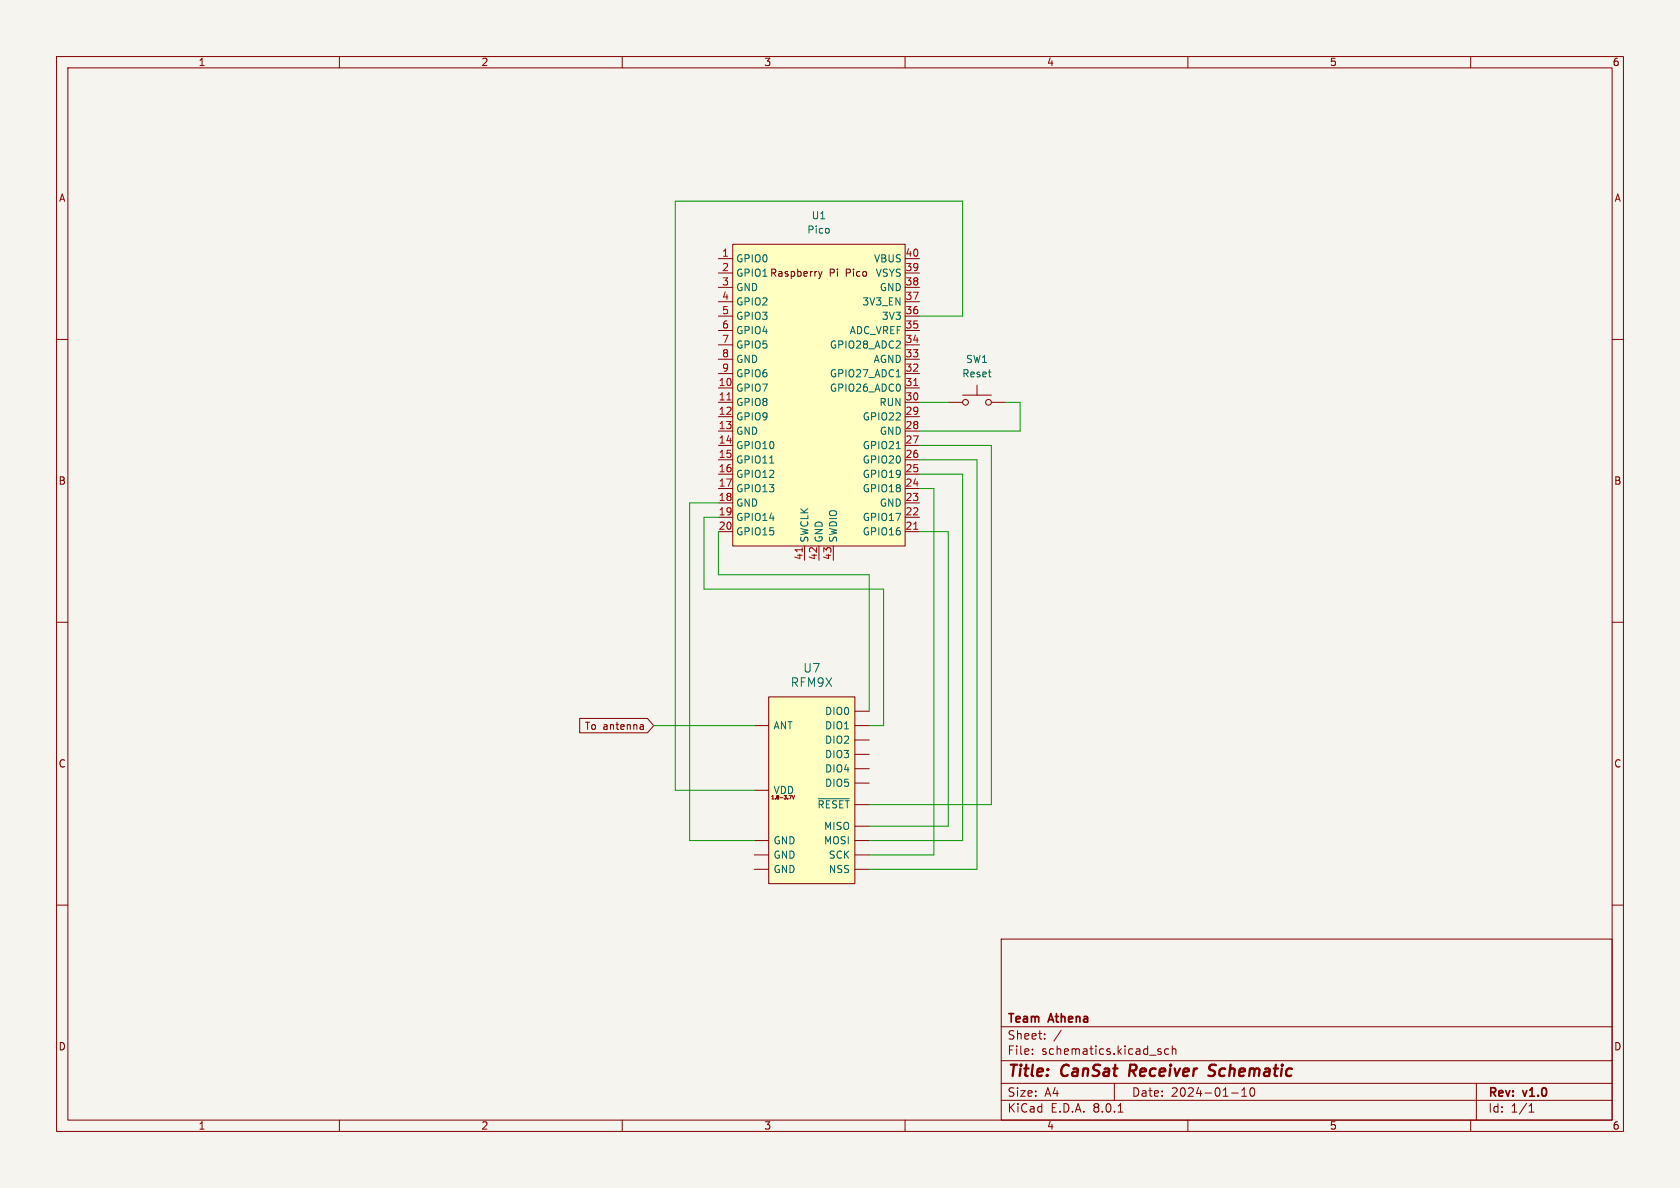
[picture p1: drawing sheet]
<svg xmlns="http://www.w3.org/2000/svg" width="297mm" height="210mm" viewBox="0 0 297 210" stroke-linecap="round" stroke-linejoin="round" font-family="sans-serif">
<path d="M0 0h297v210h-297z" fill="#f5f4ef" stroke="#f5f4ef" stroke-width=".18"/>
<g fill="none" stroke="#840000" stroke-width=".18">
<path d="M10 10h277v190h-277zM12 12h273v186h-273zM60 10v2M110 10v2M160 10v2M210 10v2M260 10v2M10 60h2M285 60h2M167.6 71.1h2.6M170.2 69.9h5.1M172.7 68.1v1.8"/>
<path d="M175.3 71.1h2.5M10 110h2M285 110h2M10 160h2M285 160h2M177 166h108v32h-108zM60 198v2M110 198v2M160 198v2M177 194.5h108M177 191.5h108M177 187.5h108"/>
<path d="M177 181.5h108M182.5 186.3v.1M182.5 185.5v.1M184.7 183.6v.1M184.7 182.8v.1M187.6 182.1l-1.3 2M197 191.5v3M197.7 196.6h.8M204.9 185.9l.3 .1 .1 .2-.2 .2h-.3M204.9 185.4l.3 .1M206.6 185.5l-.4-.1-.3 .3v.4l.1 .2h.6M207.2 185.5l.3-.1 .3 .1 .1 .9"/>
<path d="M207.2 184.9v1.5M210 198v2M217.7 193.2h1.2M219.5 193.8h.9M219.5 192.7l.5-.4v1.5M221.2 192.4l.1-.1a.81 .81 0 0 1 .6 .6 .81 .81 0 0 1-.3 .8l-.1 .1a.81 .81 0 0 1-.6-.6 .81 .81 0 0 1 .3-.8zM260 198v2M261 191.5v6.5M270.3 196.6h.9M270.3 195.5l.4-.4v1.5"/>
<circle cx="170.7" cy="71.1" r=".51"/>
<circle cx="174.8" cy="71.1" r=".51"/>
</g>
<path d="M199.8 188.2l-.2 2M214.7 190a.85 .85 0 0 1-1.1 .1M214.7 188.2l-.7 .1a.46 .46 0 0 0-.2 .5 .46 .46 0 0 0 .3 .4l.5 .2" fill="none" stroke="#840000" stroke-width=".4"/>
<path d="M129.5 43.2h30.5v53.3h-30.5z" fill="#ffffc2"/>
<g fill="none" stroke="#840000" stroke-width=".18">
<path d="M127 45.7h2.5M127 48.3h2.5M127 50.8h2.5M127 58.4h2.5M127 55.9h2.5M127 53.3h2.5M129.5 43.2h30.5v53.3h-30.5zM144.7 48l.3 .8M145 48.8l-.3 .5M145.3 48l-.3 .8M160 45.7h2.6M160 48.3h2.6"/>
<path d="M160 50.8h2.6M160 58.4h2.6M160 55.9h2.6M160 53.3h2.6M127 68.6h2.5M127 71.1h2.5M127 73.7h2.5M127 76.2h2.5M127 78.7h2.5M127 66h2.5M127 63.5h2.5M127 61h2.5"/>
<path d="M160 68.6h2.6M160 71.1h2.6M160 73.7h2.6M160 76.2h2.6M160 78.7h2.6M160 66h2.6M160 63.5h2.6M160 61h2.6M127 81.3h2.5M127 83.8h2.5M127 86.4h2.5M127 88.9h2.5"/>
<path d="M127 91.4h2.5M127 94h2.5M142.2 96.5v2.6M144.8 96.5v2.6M147.3 96.5v2.6M160 81.3h2.6M160 83.8h2.6M160 86.4h2.6M160 88.9h2.6M160 91.4h2.6M160 94h2.6"/>
</g>
<path d="M128.5 70.7h.7M161.5 68.2h.8M141.8 96.8v.7M161.5 93.6h.8" fill="none" stroke="#a90000" stroke-width=".18"/>
<path d="M158.4 79.3h.8M158.4 66.6h.8M136.1 81.9h.7" fill="none" stroke="#006464" stroke-width=".18"/>
<path d="M135.9 123.2h15.2v33h-15.2z" fill="#ffffc2"/>
<g fill="none" stroke="#840000" stroke-width=".18">
<path d="M102.5 127h12l1.1 1.3-1.1 1.2h-12zM113.3 128.1l.4 .1v.7M113.7 128.9h-.4M113.7 128.4l-.4 .1M133.3 128.3h2.6M133.3 139.7h2.6M135.9 123.2h15.2v33h-15.2zM151.1 128.3h2.6M151.1 125.7h2.6M151.1 135.9h2.6M151.1 133.4h2.6M151.1 138.4h2.6"/>
<path d="M151.1 130.8h2.6M133.3 148.6h2.6M133.3 153.7h2.6M133.3 151.1h2.6M139.9 140.6l-.3 .6M140.1 140.6l.2 .6 .2-.6M151.1 148.6h2.6M151.1 153.7h2.6M151.1 146.1h2.6M151.1 151.1h2.6M151.1 142.2h2.6"/>
</g>
<path d="M144.6 141.2h5.5" fill="none" stroke="#006464" stroke-width=".18"/>
<path d="M162.6 55.9h7.6v-20.3h-50.8v104.1h13.9M162.6 78.7h12.7v63.5h-21.6M162.6 71.1h5M177.8 71.1h2.5v5.1h-17.7M127 88.9h-5.1v59.7h11.4M127 91.4h-2.5v12.7h31.7v24.2h-2.5M127 94v7.6h26.7v24.1M162.6 81.3h10.1v72.4h-19M162.6 86.4h2.5v64.7h-11.4M162.6 94h5v52.1h-13.9M162.6 83.8h7.6v64.8h-16.5M115.6 128.3h17.7" fill="none" stroke="#009600" stroke-width=".18"/>
<g font-size="2.8" fill="#840000">
<text x="178" y="190.9">Title:</text>
<text x="187.7" y="190.9">CanSat</text>
<text x="200.5" y="190.9">Receiver</text>
<text x="215.4" y="190.9">Schematic</text>
</g>
<g font-size="2.1" fill="#006464">
<text x="141.9" y="119.1">U7</text>
<text x="139.7" y="121.6">RFM9X</text>
</g>
<g font-size="2.1" fill="#840000">
<text x="178" y="184">Sheet:</text>
<text x="178" y="181.2">Team</text>
<text x="185.5" y="181.2">Athena</text>
<text x="178" y="186.7">File:</text>
<text x="184.1" y="186.7">schematics.kicad_sch</text>
<text x="178" y="196.9">KiCad</text>
<text x="178" y="194.1">Size:</text>
<text x="184.7" y="194.1">A4</text>
<text x="185.7" y="196.9">E.D.A.</text>
<text x="193.3" y="196.9">8.0.1</text>
<text x="200" y="194.1">Date:</text>
<text x="207" y="194.1">2024-01-10</text>
<text x="263" y="194.3">Rev:</text>
<text x="263" y="196.9">Id:</text>
<text x="267.1" y="196.9">1/1</text>
<text x="269.4" y="194.3">v1.0</text>
</g>
<g font-size="1.8" fill="#840000">
<text x="35" y="11.9">1</text>
<text x="85" y="11.9">2</text>
<text x="135" y="11.9">3</text>
<text x="185" y="11.9">4</text>
<text x="235" y="11.9">5</text>
<text x="285" y="11.9">6</text>
<text x="10.3" y="35.9">A</text>
<text x="285.3" y="35.9">A</text>
<text x="146.6" y="49.1">Pi</text>
<text x="149.6" y="49.1">Pico</text>
<text x="10.3" y="85.9">B</text>
<text x="285.3" y="85.9">B</text>
<text x="103.3" y="129.2">To antenna</text>
<text x="10.3" y="135.9">C</text>
<text x="285.3" y="135.9">C</text>
<text x="10.3" y="185.9">D</text>
<text x="285.3" y="185.9">D</text>
<text x="35" y="199.9">1</text>
<text x="85" y="199.9">2</text>
<text x="135" y="199.9">3</text>
<text x="185" y="199.9">4</text>
<text x="235" y="199.9">5</text>
<text x="285" y="199.9">6</text>
</g>
<g font-size="1.8" fill="#006464">
<text x="142.6" y="41.5">Pico</text>
<text x="143.4" y="39">U1</text>
<text x="130" y="46.6">GPIO0</text>
<text x="154.4" y="46.6">VBUS</text>
<text x="130" y="49.1">GPIO1 Raspberry</text>
<text x="130" y="51.7">GND</text>
<text x="154.7" y="49.1">VSYS</text>
<text x="155.4" y="51.7">GND</text>
<text x="130" y="54.2">GPIO2</text>
<text x="130" y="56.7">GPIO3</text>
<text x="130" y="59.3">GPIO4</text>
<text x="150.1" y="59.3">ADC_VREF</text>
<text x="152.4" y="54.2">3V3_EN</text>
<text x="155.8" y="56.7">3V3</text>
<text x="130" y="61.8">GPIO5</text>
<text x="130" y="64.4">GND</text>
<text x="146.6" y="61.8">GPIO28_ADC2</text>
<text x="154.3" y="64.4">AGND</text>
<text x="170.7" y="64.4">SW1</text>
<text x="130" y="69.4">GPIO7</text>
<text x="130" y="72">GPIO8</text>
<text x="130" y="66.9">GPIO6</text>
<text x="146.6" y="69.4">GPIO26_ADC0</text>
<text x="146.6" y="66.9">GPIO27_ADC1</text>
<text x="155.4" y="72">RUN</text>
<text x="170" y="66.9">Reset</text>
<text x="130" y="74.5">GPIO9</text>
<text x="130" y="77.1">GND</text>
<text x="152.4" y="74.5">GPIO22</text>
<text x="155.4" y="77.1">GND</text>
<text x="130" y="79.6">GPIO10</text>
<text x="130" y="82.1">GPIO11</text>
<text x="152.4" y="82.1">GPIO20</text>
<text x="152.4" y="79.6">GPIO21</text>
<text x="130" y="84.7">GPIO12</text>
<text x="130" y="87.2">GPIO13</text>
<text x="130" y="89.8">GND</text>
<text x="152.4" y="87.2">GPIO18</text>
<text x="152.4" y="84.7">GPIO19</text>
<text x="155.4" y="89.8">GND</text>
<text x="130" y="92.3">GPIO14</text>
<text x="130" y="94.8">GPIO15</text>
<text x="152.4" y="94.8">GPIO16</text>
<text x="152.4" y="92.3">GPIO17</text>
<text x="143.1" y="96" transform="rotate(-90 143.1 96)">SWCLK</text>
<text x="145.6" y="96" transform="rotate(-90 145.6 96)">GND</text>
<text x="148.2" y="96" transform="rotate(-90 148.2 96)">SWDIO</text>
<text x="136.7" y="129.1">ANT</text>
<text x="145.8" y="129.1">DIO1</text>
<text x="145.8" y="126.6">DIO0</text>
<text x="145.8" y="131.7">DIO2</text>
<text x="145.8" y="136.8">DIO4</text>
<text x="145.8" y="134.2">DIO3</text>
<text x="136.7" y="140.6">VDD</text>
<text x="144.4" y="143.1">~{RESET}</text>
<text x="145.8" y="139.3">DIO5</text>
<text x="136.7" y="149.5">GND</text>
<text x="145.6" y="146.9">MISO</text>
<text x="145.6" y="149.5">MOSI</text>
<text x="136.7" y="154.5">GND</text>
<text x="136.7" y="152">GND</text>
<text x="146.4" y="152">SCK</text>
<text x="146.4" y="154.5">NSS</text>
</g>
<g font-size="1.8" fill="#a90000">
<text x="127.6" y="45.5">1</text>
<text x="160" y="45.5">40</text>
<text x="127.6" y="48">2</text>
<text x="127.6" y="50.5">3</text>
<text x="127.6" y="53.1">4</text>
<text x="160" y="53.1">37</text>
<text x="160" y="50.5">38</text>
<text x="160" y="48">39</text>
<text x="127.6" y="55.6">5</text>
<text x="127.6" y="58.2">6</text>
<text x="160" y="58.2">35</text>
<text x="160" y="55.6">36</text>
<text x="127.6" y="60.7">7</text>
<text x="127.6" y="63.2">8</text>
<text x="127.6" y="65.8">9</text>
<text x="160" y="65.8">32</text>
<text x="160" y="63.2">33</text>
<text x="160" y="60.7">34</text>
<text x="127" y="68.3">10</text>
<text x="127" y="70.9">11</text>
<text x="160" y="70.9">30</text>
<text x="160" y="68.3">31</text>
<text x="127" y="73.4">12</text>
<text x="127" y="75.9">13</text>
<text x="160" y="75.9">28</text>
<text x="160" y="73.4">29</text>
<text x="127" y="78.5">14</text>
<text x="127" y="81">15</text>
<text x="127" y="83.6">16</text>
<text x="160" y="83.6">25</text>
<text x="160" y="81">26</text>
<text x="160" y="78.5">27</text>
<text x="127" y="86.1">17</text>
<text x="127" y="88.6">18</text>
<text x="160" y="88.6">23</text>
<text x="160" y="86.1">24</text>
<text x="127" y="91.2">19</text>
<text x="127" y="93.7">20</text>
<text x="160" y="93.7">21</text>
<text x="160" y="91.2">22</text>
<text x="142" y="99.1" transform="rotate(-90 142 99.1)">41</text>
<text x="144.5" y="99.1" transform="rotate(-90 144.5 99.1)">42</text>
<text x="147.1" y="99.1" transform="rotate(-90 147.1 99.1)">43</text>
</g>
<text font-size=".8" fill="#840000" x="136.2" y="141.5">1.8-3.7V</text>
</svg>
